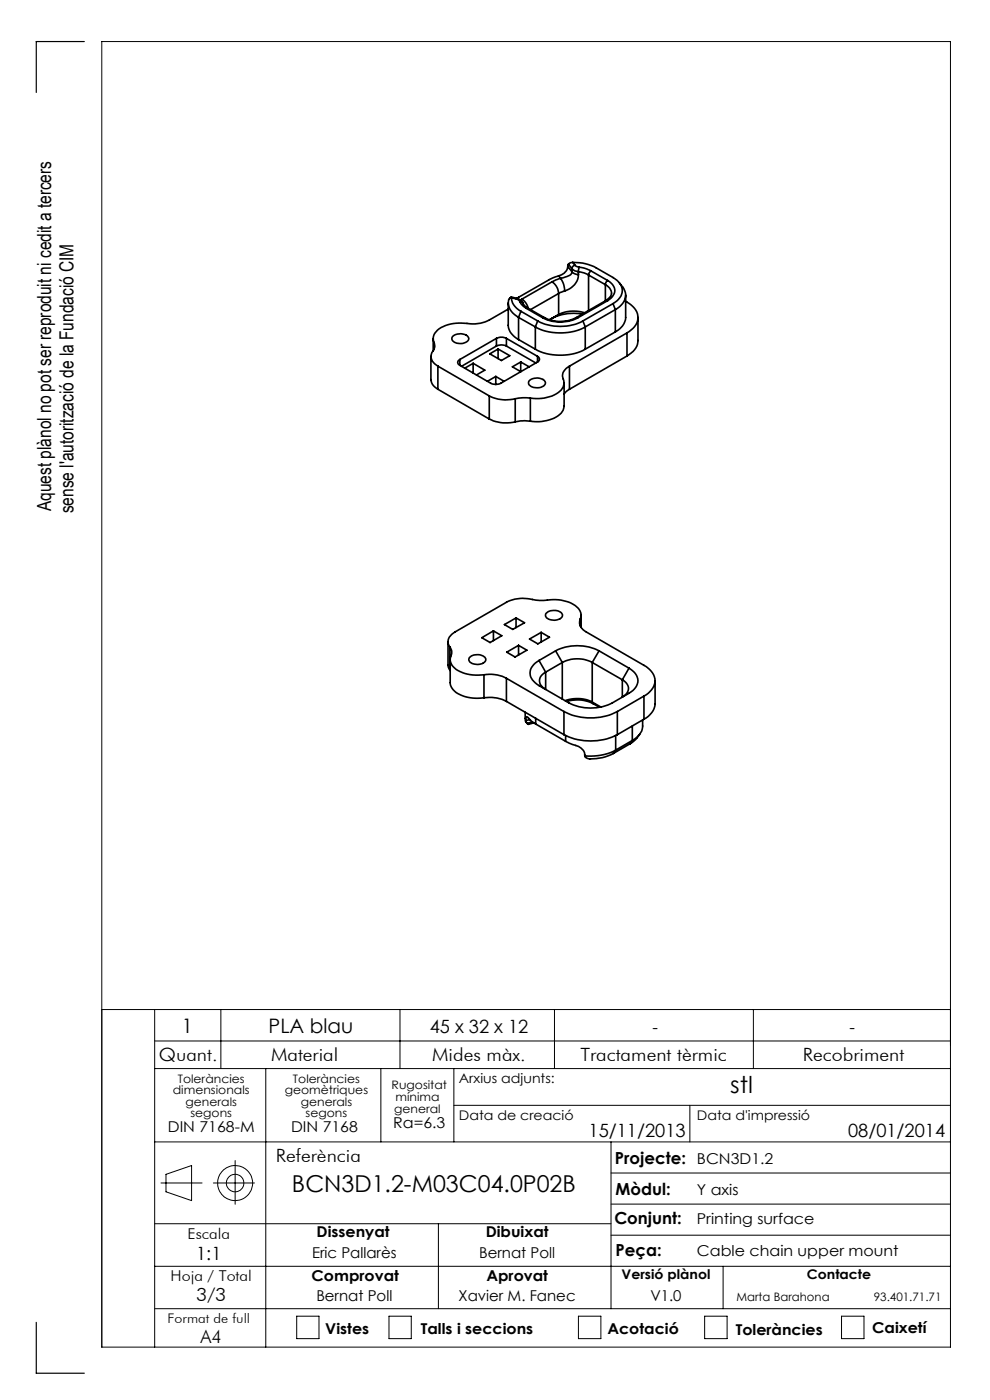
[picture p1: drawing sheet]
<svg xmlns="http://www.w3.org/2000/svg" width="210mm" height="297mm" viewBox="0 0 210 297" stroke-linecap="round" stroke-linejoin="round" font-family="sans-serif">
<g fill="none" stroke="#000" stroke-width=".21">
<path d="M21.6 214.2h180M32.8 214.2v71.6M46.8 214.2v12.5M84.8 214.2v12.5M117.6 214.2v12.5M159.8 214.2v12.5M32.8 220.8h168.8M32.8 226.7h168.8M56.4 226.7v59.1M80.8 226.7v15.5M96.3 226.7v15.5M96.3 234.5h105.3"/>
<path d="M146.3 234.5v7.7M32.8 259.6h96.8M32.8 242.2h168.8M34.1 251h8.8M35.2 249.1l5.4-1.8v7.4l-5.4-1.9zM45.3 251h8.7M49.9 246.2v9.3M93 259.6v18M129.6 242.2v35.4M129.6 255.4h72M129.6 248.8h72M32.8 277.6h168.8"/>
<path d="M32.8 268.6h168.8M62.9 279.2h4.8v4.8h-4.8zM82.5 279.2h4.7v4.8h-4.7zM122.7 279.2h4.8v4.8h-4.8zM129.6 262h72M149.5 279.2h4.7v4.8h-4.7zM153.4 268.6v9M178.5 279.2h4.8v4.8h-4.8zM21.6 285.8h180v-277h-180v277"/>
<circle cx="49.9" cy="251" r="3.7"/>
<circle cx="49.9" cy="251" r="1.86"/>
</g>
<path d="M17.9 8.8h-10.2v10.8M7.7 280.5v10.8h10.2" fill="none" stroke="#000" stroke-width=".25"/>
<g fill="none" stroke="#000" stroke-width=".35">
<path d="M117.1 59.8a3.1 3.1 0 0 1 1.4 2.5M117.1 59.8l-6.4 3.7M118.5 58.5l-1.9 .8-7 4M118.5 58.5l.4 .6M118.9 59.1l-1.8 .7M118.9 59.1a4.5 4.5 0 0 1 .9 2.6M120.4 56.5a2.26 2.26 0 0 1-1.9 2M120.4 56.5l.9 1.1M120.6 56.1l.7 .9M120.6 56.1l-.2 .4M121.3 57.6v.2a2.12 2.12 0 0 1-1.8 1.1l-.6 .2M121.3 57.6l.4 .4 1 .3"/>
<path d="M121.3 57l.6 .4 .8 .2M121.3 57v.6M121.5 55.7a9.9 9.9 0 0 1 5 1.1l3.5 2.1a2.85 2.85 0 0 1 1.2 4.6l-1.2 .9M121.5 55.7l-.6 .1-.3 .3M121.5 55.7l.5 .6M122 56.3l.8 .4M122 56.3a.8 .8 0 0 0-.7 .7M122.7 58.3a3.8 3.8 0 0 1-2.9 3.4M122.7 57.6l1.2 .3 .9 .4M122.7 57.6v.7M122.8 56.7l1.4 .3 1.1 .5M122.8 56.7l-.1 .9"/>
<path d="M124.8 58.3l3.6 2.1M124.8 58.3v7.6M125.3 57.5l-.3 .4-.2 .4M125.3 57.5l3.6 2M128.9 59.5a2.18 2.18 0 0 1 1 3.4l-1 .9M128.9 59.5l-.4 .5-.1 .4M91.4 75.6v4.9a2.53 2.53 0 0 0 1.5 2.1M91.9 71.9v2.5M92.1 72.7a1.87 1.87 0 0 1-.5 2.1 2.21 2.21 0 0 0 1.3 2.9M92.1 72.7v1.4M92.9 77.7l10.9 6.3M92.9 77.7v4.9"/>
<path d="M96.1 71.3a2.41 2.41 0 0 1 3.3 .3 1.11 1.11 0 0 1-1.2 1.2 1.93 1.93 0 0 1-2.4-.9zM97.5 76.3a.64 .64 0 0 0-.4 .6 .64 .64 0 0 0 .4 .6M97.5 76.3v1.2M100.4 77.1l-1.8 1M100.4 77.1l2.4 1.4-1.7 1M100.4 77.1v2M103.9 75.1l1.8-1.1 2.4 1.5-1.7 1zM105.2 79.9l1.7 1M105.2 79.9l-1.8 1M105.2 79.9v1.7M105.3 71.8a2.39 2.39 0 0 1 2.1 0M105.3 73.4a2.39 2.39 0 0 1 2.1 0"/>
<path d="M105.3 71.8l-7.8 4.5M105.3 73.4l-7.4 4.3M105.3 71.8v1.6M105.7 74v2.1M107.4 71.8l6.6 3.8M107.4 73.4l6.3 3.6M107.4 71.8v1.6M107.8 65.6l-4 2.3a8.5 8.5 0 0 1-5.3 .7 7.1 7.1 0 0 0-6.2 2l-.4 1 .2 1.1M107.8 64.3v4.7a3.6 3.6 0 0 0 2.2 3M108.4 63l1.3 .3M108.5 63.2a3.4 3.4 0 0 0 2 2.8M108.5 63.2v-.2a1.21 1.21 0 0 0-.6 1.8l.3 .8 .5 .8 1.3 .9"/>
<path d="M108.5 63.2l1 .2M108.7 77.8l1.8-1v2zM109.5 63.4l.7 .6M109.7 63.3a2.02 2.02 0 0 1 1.4 1.4l.9 .7M109.7 63.3l-.2 .1M110 72l3.6 2.1M110 67.3l3.6 2.1M110 67.3v4.7M110.2 64l.4 .6 1 .8M110.2 64h.4l.3 .3M110.5 76.8l1.8 1M110.5 66l3.6 2.1"/>
<path d="M110.5 66l-.5 1.3M110.7 63.5l-.3 .2M110.7 63.5a3.3 3.3 0 0 1 1.4 1.9M111.6 65.4l3.6 2M112 65.4h-.4M112 65.4l3.5 2M113.6 74.1a11.6 11.6 0 0 0 10.5 0M113.6 69.4a11.6 11.6 0 0 0 10.5 0M113.6 69.4v4.7M114 76.8l-7.8 4.5a2.39 2.39 0 0 1-2.1 0l-6.6-3.8M114 75.6a.64 .64 0 0 1 .4 .6 .64 .64 0 0 1-.4 .6M114 75.6v1.2"/>
<path d="M114.1 68.1a10.5 10.5 0 0 0 9.5 0M114.1 68.1l-.5 1.3M115.2 67.4a8.1 8.1 0 0 0 7.3 0M115.5 67.4a7.5 7.5 0 0 0 6.7 0M115.5 67.4h-.3M118.5 62.3v4.4M118.5 66.7l-1.9 1.1 .5-.2M118.5 66.7l-1.4 .9M118.5 62.3l-6 3.4M119.8 61.7l-1.3 .6M120.8 77.7a2.14 2.14 0 0 0-1.2 3 2.9 2.9 0 0 1-2.1 3.1 8.7 8.7 0 0 1-5 .7M120.8 77.7v4.9"/>
<path d="M122.2 67.4h.3M123.5 66.6a10.3 10.3 0 0 0-6.4 1M123.6 68.1l.5 1.3M124 66.4a7.3 7.3 0 0 0-5.5 .3M124.1 69.4v4.7M128.4 60.4a1.77 1.77 0 0 1 1.1 2.5l-.9 .8M128.4 60.4v3.4M128.6 63.7l.3 .1M128.6 63.7l-6.4 3.7M128.9 63.8l-6.4 3.6M130 64.4l-6.4 3.7M130 64.4l.5 1.3"/>
<path d="M130.5 70.4l-6.4 3.7M130.5 65.7l-6.4 3.7M130.5 65.7v4.7M131.4 60a3.3 3.3 0 0 1 1.1 3.6l-.7 1.1-1.3 1M132.7 63.9a3.8 3.8 0 0 1 2.5 4.3l-.3 .7-.6 .8-1.3 .9M132.7 62.6v4.7a3.7 3.7 0 0 1-2.2 3.1M133 70.6l-12.2 7.1M133 70.6v4.9M133 75.5l-12.2 7.1M135.3 67.3v4.9a3.8 3.8 0 0 1-2.3 3.3M92.9 82.6l10.9 6.3M103.8 84a8 8 0 0 0 5.5 .6"/>
<path d="M103.8 88.9a8 8 0 0 0 5.5 .6M103.8 84v4.9M109.3 84.6v4.9M112.3 80.7a2.41 2.41 0 0 1 3.3 .3 1.11 1.11 0 0 1-1.1 1.2 1.93 1.93 0 0 1-2.4-.9zM112.5 84.5l-1.6-.1-1.6 .2M112.5 89.4l-2-.1-1.2 .2M112.5 84.5v4.9M119.7 81.2v4.9a3.3 3.3 0 0 1-2.6 2.8 8.8 8.8 0 0 1-4.6 .5M120.8 82.6l-1.1 1M95 136.1v5.1l.4 1M95.4 137.3a2.37 2.37 0 0 1 .1 2.5 3.3 3.3 0 0 0 2.6 2.9 9.7 9.7 0 0 0 4.6 .5M95.4 137.3v4.9"/>
<path d="M95.5 139.9v4.9a3.4 3.4 0 0 0 2.6 2.8 9.2 9.2 0 0 0 4.6 .4M99.6 139.5a2.37 2.37 0 0 1 3.4 .3 1.57 1.57 0 0 1-2 1.1 1.3 1.3 0 0 1-1.5-1.2zM102.2 135.3l2.5-1.5 1.7 1.1-2.4 1.4zM104.7 133.8v2.1M107 132.5l2.5-1.4 1.8 1-2.5 1.4zM107.5 138.4l2.5-1.5 1.8 1-2.5 1.5zM109.5 131.1v2M110 136.9v2.1M112.3 135.6l2.5-1.4 1.8 1-2.5 1.4zM114.8 134.2v2M115.9 130.1a2.37 2.37 0 0 1 3.4 .3 1.57 1.57 0 0 1-2 1.1 1.3 1.3 0 0 1-1.6-1.2zM117.9 138.1a10.2 10.2 0 0 1 9.2 0"/>
<path d="M117.9 138.1l-3.6 2M117.9 138.1l1.4 2.4M123.1 131.3a2.49 2.49 0 0 0-1.5-3.1 9.4 9.4 0 0 0-6.3-.8l-1.6-.1a8.4 8.4 0 0 0-6.3 .5l-10.9 6.3a2.13 2.13 0 0 0-1.1 3.2M123.1 131.3a2.15 2.15 0 0 0 1.3 2.8l12.2 7a3.6 3.6 0 0 1 2.2 4.1l-.3 .8-.6 .7-1.3 1M123.1 131.3v1.5M123.3 130.5v2.6M127.1 138.1l6.3 3.6M127.1 138.1l-1.5 2.4M95.4 142.2l.1 .1M102.7 143.2a7.7 7.7 0 0 1 4.7 .7M102.7 148a8 8 0 0 1 4.7 .8M102.7 143.2v4.8"/>
<path d="M107.4 143.9v4.9M107.4 143.9l12.2 7.1M107.4 148.8l12.2 7.1M111.4 151.1l.1 2M111.5 152.9l.2-.9 1.9 1.6M111.5 152.9v.2M111.5 153.1l.3 .4M112.4 152.6l-.9 .3M113 153.1l-1.2 .4M113.2 153.3l-1.1 .4-.3-.2M113.6 153.6l6.4 3.7M113.6 152.4v1.2"/>
<path d="M114.3 140.1a2.82 2.82 0 0 0-1.6 3.8l.8 .9 .8 .6 6.4 3.7a10.2 10.2 0 0 0 9.2 0l3.5-2a2.75 2.75 0 0 0 1.1-4.5l-1.1-.9M114.3 140.1l1.4 2.5M115.7 142.6a1.92 1.92 0 0 0-1.3 1.8 1.92 1.92 0 0 0 1.3 1.8M115.7 142.6v3.7M119.3 140.5a6.8 6.8 0 0 1 6.3 0M119.3 140.5l-3.6 2.1M119.3 140.5v7.8M119.6 151a12.6 12.6 0 0 0 11.4 0M119.6 155.9a12.6 12.6 0 0 0 11.4 0M119.6 151v4.9M119.9 148.7a7.1 7.1 0 0 1 5.7 .2M120 157.3l1.2 .6a3.4 3.4 0 0 1 2.8 1.8v.6"/>
<path d="M120 156v1.3M120.2 148.8a7.7 7.7 0 0 1 5.6 .5M125.6 148.9l.2 .4M125.6 140.5l6.4 3.7M125.6 140.5v8.4M125.6 148.9l1.9 1.1M125.8 149.3l1.3 .7M130.1 159.8a9.3 9.3 0 0 1-5.6 1.1l-.5-.6M130.6 159.1a11.4 11.4 0 0 1-6.6 1.2M130.6 159.1l-.5 .7M130.6 156v3.1M131 151v4.9"/>
<path d="M132 144.2a1.92 1.92 0 0 1 1.3 1.8 1.92 1.92 0 0 1-1.3 1.8M132 144.2v3.7M133.4 141.7l-1.4 2.5M133.6 157.8l-3.5 2M134.1 157.1l-3.5 2M134.1 157.1l-.5 .7M134.1 154v3.1M135.7 155.8l-.9 1.1-1.2 .9M136.3 152.7a3.9 3.9 0 0 1-2.2 4.4M136.6 147.7l-5.6 3.3M136.6 147.7v4.9M136.6 152.6l-5.6 3.3"/>
<path d="M139 144.4v4.9a4 4 0 0 1-2.4 3.3"/>
</g>
<g font-size="4.9">
<text x="154.9" y="231.8">stl</text>
<text x="61.9" y="253">BCN3D1.2-M03C04.0P02B</text>
</g>
<g font-size="4.2">
<text x="38.6" y="219">1</text>
<text x="57" y="219.2">PLA blau</text>
</g>
<g font-size="4.1">
<text x="10.9" y="108.4" transform="rotate(-90 10.9 108.4)">Aquest plànol no pot ser reproduit ni cedit a tercers</text>
<text x="15.6" y="108.9" transform="rotate(-90 15.6 108.9)">sense l'autorització de la Fundació CIM</text>
</g>
<g font-size="3.9">
<text x="91.2" y="219.2">45 x 32 x 12</text>
<text x="33.7" y="225">Quant.</text>
<text x="57.5" y="225">Material</text>
<text x="91.7" y="225">Mides màx.</text>
<text x="123.1" y="225">Tractament tèrmic</text>
<text x="170.3" y="225">Recobriment</text>
<text x="124.8" y="241.3">15/11/2013</text>
<text x="179.9" y="241.3">08/01/2014</text>
<text x="58.5" y="246.5">Referència</text>
<text x="41.6" y="267.2">1:1</text>
<text x="41.6" y="276">3/3</text>
<text x="42.5" y="284.9">A4</text>
</g>
<g font-size="3.5">
<text x="138.4" y="219.2">-</text>
<text x="180.2" y="219.2">-</text>
<text x="130.5" y="246.8">Projecte:</text>
<text x="130.6" y="253.4">Mòdul:</text>
<text x="130.3" y="259.8">Conjunt:</text>
<text x="130.6" y="266.4">Peça:</text>
</g>
<g font-size="3.2">
<text x="83.4" y="239.3">Ra=6.3</text>
<text x="35.6" y="240.1">DIN 7168-M</text>
<text x="61.7" y="240.1">DIN 7168</text>
<text x="147.8" y="246.8">BCN3D1.2</text>
<text x="147.8" y="253.4">Y axis</text>
<text x="39.8" y="262.9">Escala</text>
<text x="67.2" y="262.5">Dissenyat</text>
<text x="103" y="262.5">Dibuixat</text>
<text x="147.8" y="259.8">Printing surface</text>
<text x="66.2" y="266.8">Eric Pallarès</text>
<text x="101.6" y="266.8">Bernat Poll</text>
<text x="147.8" y="266.4">Cable chain upper mount</text>
<text x="36.2" y="271.7">Hoja / Total</text>
<text x="66.1" y="271.7">Comprovat</text>
<text x="103.2" y="271.7">Aprovat</text>
<text x="67.1" y="276.1">Bernat Poll</text>
<text x="97.3" y="276.1">Xavier M. Fanec</text>
<text x="138" y="276.1">V1.0</text>
<text x="69" y="283.1">Vistes</text>
<text x="89.3" y="283.1">Talls i seccions</text>
<text x="128.8" y="283.1">Acotació</text>
<text x="156.1" y="283.2">Toleràncies</text>
<text x="185" y="282.8">Caixetí</text>
</g>
<g font-size="2.8">
<text x="97.3" y="229.6">Arxius adjunts:</text>
<text x="97.3" y="237.7">Data de creació</text>
<text x="147.8" y="237.7">Data d'impressió</text>
<text x="131.8" y="271.4">Versió plànol</text>
<text x="171.2" y="271.4">Contacte</text>
<text x="35.5" y="280.7">Format de full</text>
</g>
<g font-size="2.5">
<text x="36.7" y="232.1">dimensionals</text>
<text x="37.7" y="229.6">Toleràncies</text>
<text x="60.4" y="232.1">geomètriques</text>
<text x="62.1" y="229.6">Toleràncies</text>
<text x="83.1" y="231">Rugositat</text>
<text x="83.9" y="233.5">mínima</text>
<text x="39.4" y="234.6">generals</text>
<text x="40.4" y="237.1">segons</text>
<text x="63.8" y="234.6">generals</text>
<text x="64.8" y="237.1">segons</text>
<text x="83.6" y="236.2">general</text>
<text x="156.2" y="276.1">Marta Barahona</text>
<text x="185.4" y="276.1">93.401.71.71</text>
</g>
</svg>
